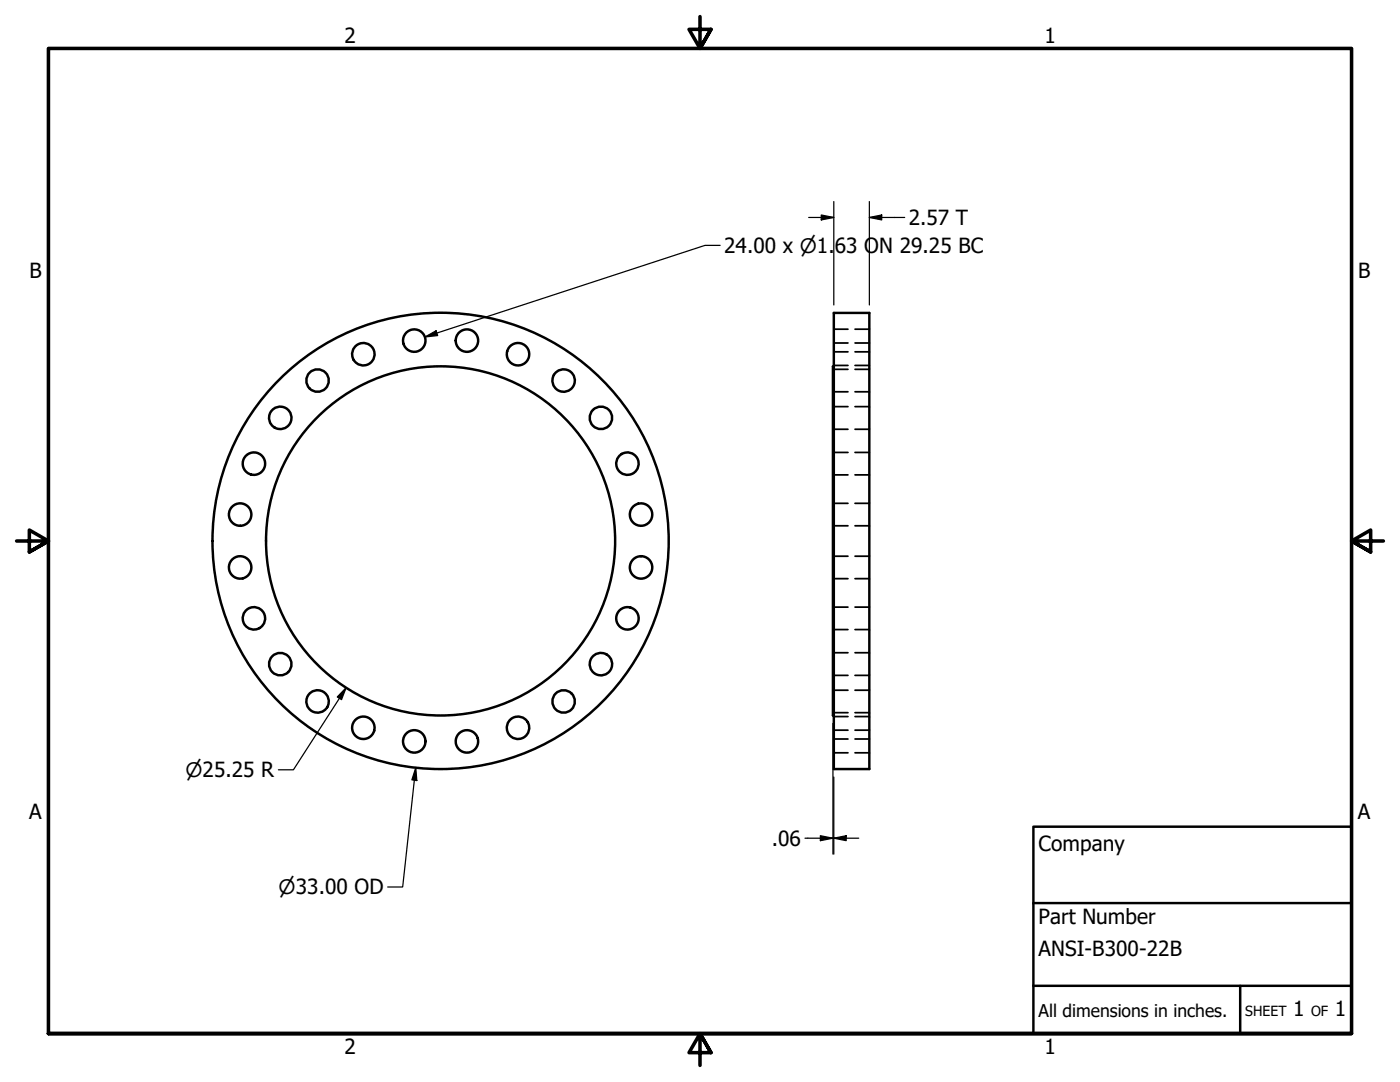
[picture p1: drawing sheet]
<svg xmlns="http://www.w3.org/2000/svg" width="279mm" height="216mm" viewBox="0 0 279 216" stroke-linecap="round" stroke-linejoin="round" font-family="sans-serif">
<!-- layer: Visible (ANSI) -->
<g fill="none" stroke="#000" stroke-width=".49">
<path d="M166.4 62.4h7.1v91.1h-7.1zM166.4 73.1h-.2v69.7h.2"/>
<circle cx="63.4" cy="75.9" r="2.24"/>
<circle cx="72.5" cy="70.7" r="2.24"/>
<circle cx="82.7" cy="68" r="2.24"/>
<circle cx="93.2" cy="68" r="2.24"/>
<circle cx="103.4" cy="70.7" r="2.24"/>
<circle cx="112.5" cy="75.9" r="2.24"/>
<circle cx="50.7" cy="92.5" r="2.24"/>
<circle cx="55.9" cy="83.4" r="2.24"/>
<circle cx="119.9" cy="83.4" r="2.24"/>
<circle cx="125.2" cy="92.5" r="2.24"/>
<circle cx="47.9" cy="113.2" r="2.24"/>
<circle cx="47.9" cy="102.7" r="2.24"/>
<circle cx="87.9" cy="107.9" r="34.8"/>
<circle cx="87.9" cy="107.9" r="45.5"/>
<circle cx="127.9" cy="113.2" r="2.24"/>
<circle cx="127.9" cy="102.7" r="2.24"/>
<circle cx="50.7" cy="123.4" r="2.24"/>
<circle cx="55.9" cy="132.5" r="2.24"/>
<circle cx="63.4" cy="140" r="2.24"/>
<circle cx="112.5" cy="140" r="2.24"/>
<circle cx="119.9" cy="132.5" r="2.24"/>
<circle cx="125.2" cy="123.4" r="2.24"/>
<circle cx="72.5" cy="145.2" r="2.24"/>
<circle cx="82.7" cy="147.9" r="2.24"/>
<circle cx="93.2" cy="147.9" r="2.24"/>
<circle cx="103.4" cy="145.2" r="2.24"/>
</g>
<!-- layer: Hidden (ANSI) -->
<g fill="none" stroke="#000" stroke-width=".35">
<path d="M166.4 72.9h2.8M166.4 68.4h2.8M166.4 78.2h2.8M166.4 73.7h2.8M166.4 70.2h2.8M166.4 65.7h2.8M170.6 72.9h2.9M170.6 68.4h2.9M170.6 78.2h2.9M170.6 73.7h2.9M170.6 70.2h2.9M170.6 65.7h2.9"/>
<path d="M166.4 85.7h2.8M166.4 81.1h2.8M166.4 94.8h2.8M166.4 90.3h2.8M170.6 85.7h2.9M170.6 81.1h2.9M170.6 94.8h2.9M170.6 90.3h2.9M166.4 104.9h2.8M166.4 100.4h2.8M166.4 115.5h2.8M166.4 111h2.8"/>
<path d="M170.6 104.9h2.9M170.6 100.4h2.9M170.6 115.5h2.9M170.6 111h2.9M166.4 125.6h2.8M166.4 121.1h2.8M166.4 134.8h2.8M166.4 130.2h2.8M166.4 137.7h2.8M170.6 125.6h2.9M170.6 121.1h2.9M170.6 134.8h2.9"/>
<path d="M170.6 130.2h2.9M170.6 137.7h2.9M166.4 142.2h2.8M166.4 147.5h2.8M166.4 143h2.8M166.4 150.2h2.8M166.4 145.7h2.8M170.6 142.2h2.9M170.6 147.5h2.9M170.6 143h2.9M170.6 150.2h2.9M170.6 145.7h2.9"/>
</g>
<!-- layer: Border (ANSI) -->
<path d="M139.7 3.3v6.4l-2.2-3.8h4.4l-2.2 3.8 2.2-3.8M3.3 107.9h6.4l-3.8-2.1v4.3l3.8-2.2-3.8 2.2M276.1 107.9h-6.4l3.8-2.1v4.3l-3.8-2.2 3.8 2.2M9.7 206.2v-196.5h260v196.5h-260h260M141.9 210l-2.2-3.8 2.2 3.8h-4.4l2.2-3.8v6.4" fill="none" stroke="#000" stroke-width=".71"/>
<!-- layer: Title (ANSI) -->
<path d="M206.2 165h63.5v41.2h-63.5zM206.2 196.7h63.5M206.2 180.2h63.5M247.5 196.7v9.5" fill="none" stroke="#000" stroke-width=".49"/>
<!-- layer: Dimension (ANSI) -->
<g fill="none" stroke="#000" stroke-width=".25">
<path d="M143.7 49h-3l-55.9 18.2M161.4 43.4h5M163.9 42.9l2.5 .5-2.5 .5zM166.4 40.2v20.7M173.5 43.4l2.5-.5v1zM173.5 43.4h7.1M173.5 40.2v20.7M84.8 67.2l2.2-1.2 .3 1zM69.1 137.2l-.9 2.4-.9-.5zM69.1 137.2l-10.5 16.4h-3M83 153.2l.2 2.6-1-.2zM83 153.2l-2.6 23.8h-3"/>
<path d="M166.2 144.4v26M166.4 155v15.4M160.7 167.3h5.5M163.7 166.8l2.5 .5-2.5 .4zM166.4 167.3l2.5-.5v.9zM166.4 167.3h5"/>
</g>
<g fill="#000">
<path d="M163.9 42.9l2.5 .5-2.5 .5z" fill-rule="evenodd"/>
<path d="M173.5 43.4l2.5-.5v1z" fill-rule="evenodd"/>
<path d="M84.8 67.2l2.2-1.2 .3 1z" fill-rule="evenodd"/>
<path d="M69.1 137.2l-.9 2.4-.9-.5z" fill-rule="evenodd"/>
<path d="M83 153.2l.2 2.6-1-.2z" fill-rule="evenodd"/>
<path d="M163.7 166.8l2.5 .5-2.5 .4z" fill-rule="evenodd"/>
<path d="M166.4 167.3l2.5-.5v.9z" fill-rule="evenodd"/>
</g>
<g font-size="4.2">
<text x="68.7" y="8.6">2</text>
<text x="208.4" y="8.6">1</text>
<text x="181.4" y="44.9">2.57 T</text>
<text x="144.5" y="50.4">24.00 x ⌀1.</text>
<text x="166.6" y="50.4">63 ON 29.25 BC</text>
<text x="5.9" y="55.5">B</text>
<text x="271" y="55.5">B</text>
<text x="5.8" y="163.4">A</text>
<text x="271" y="163.4">A</text>
<text x="154" y="168.8">.06</text>
<text x="207.3" y="169.8">Company</text>
<text x="207.3" y="184.4">Part Number</text>
<text x="207.3" y="190.7">ANSI-B300-22B</text>
<text x="258.1" y="202.8">1</text>
<text x="266.4" y="202.8">1</text>
<text x="68.7" y="210.3">2</text>
<text x="208.4" y="210.3">1</text>
</g>
<g font-size="4">
<text x="37" y="155.1">⌀25.25 R</text>
<text x="55.6" y="178.4">⌀33.00 OD</text>
</g>
<text font-size="3.5" x="207.3" y="202.9">All dimensions in inches.</text>
<g font-size="2.8">
<text x="248.5" y="202.8">SHEET</text>
<text x="261.7" y="202.8">OF</text>
</g>
</svg>
